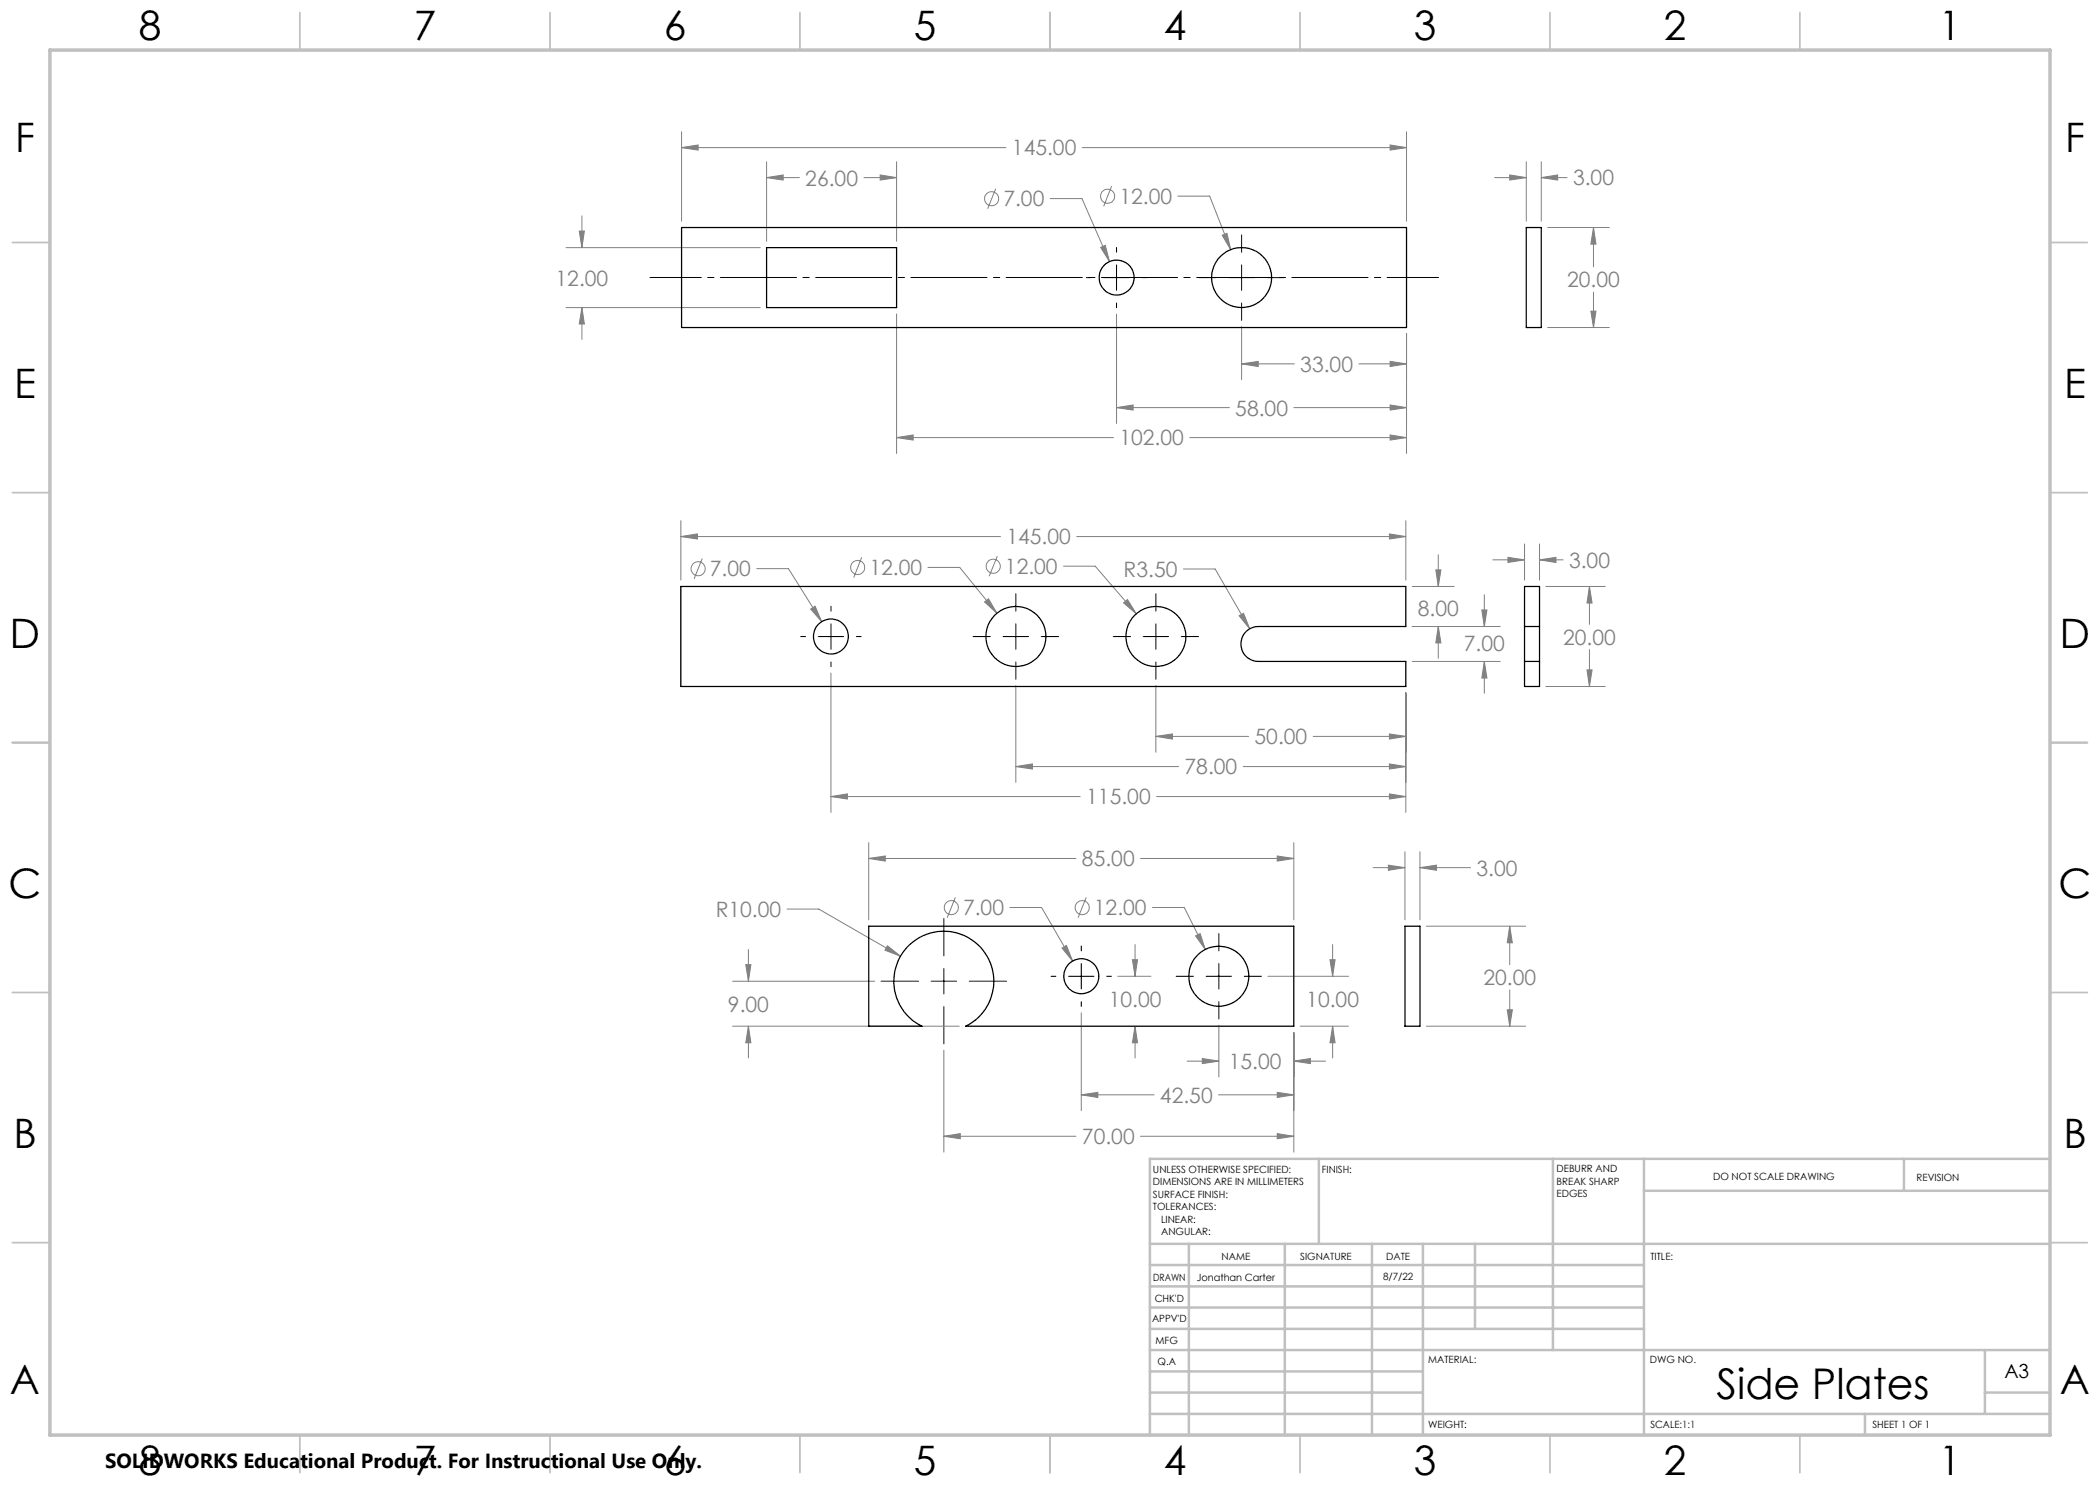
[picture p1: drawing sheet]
<svg xmlns="http://www.w3.org/2000/svg" width="420mm" height="297mm" viewBox="0 0 420 297" stroke-linecap="round" stroke-linejoin="round" font-family="sans-serif">
<g fill="none" stroke="#808080" stroke-width=".2">
<path d="M136.3 29.5l3.3-.5v1zM136.3 26.3v17.9M136.3 29.5h64.9M153.3 35.5l3.3-.5v1zM153.3 32.3v16M153.3 35.5h6.6M172.8 35.5h6.5M176 35l3.3 .5-3.3 .5zM179.3 32.3v16M199.1 37.7l-1.6 4.1M210 39.7h6.4l5.5 12.6M216.4 29.5h64.9"/>
<path d="M222.3 37.2l-1.6 4.1M235.6 39.2h6.3l4.2 10.7M278 29l3.3 .5-3.3 .5zM281.3 26.3v17.9M298.9 35.5h6.4M301.9 35l3.4 .5-3.4 .5zM305.3 32.3v11.9M308.3 35.5l3.2-.5v1zM308.3 35.5h5.1M308.3 32.3v11.9M113.2 49.5h38.8M115.9 46.2h1l-.5 3.3z"/>
<path d="M116.4 43.2v6.3M220.1 49.5l1-.4 .8 3.2zM244.4 47.1l1-.4 .7 3.2zM309.5 45.5h12.4M318.7 45.5l.5 3.3h-1zM318.7 45.5v7.9M318.7 58.4v7.1M113.2 61.5h38.8M116.4 61.5l.5 3.3h-1zM116.4 61.5v6.4M179.3 62.8v27.9M223.3 62.8v21.9"/>
<path d="M248.3 72.8l3.3-.5v1zM248.3 65.3v10.6M248.3 72.8h10.6M271.8 72.8h9.5M278 72.3l3.3 .5-3.3 .5zM281.3 66.8v23.9M309.5 65.5h12.4M318.2 62.2h1l-.5 3.3zM179.3 87.5l3.3-.5v1zM179.3 87.5h43.4M223.3 81.5l3.3-.5v1zM223.3 81.5h22.6"/>
<path d="M237.9 87.5h43.4M258.8 81.5h22.5M278 87l3.3 .5-3.3 .5zM278 81l3.3 .5-3.3 .5zM136.2 107.3l3.3-.5v1zM136.2 104.1v11.9M136.2 107.3h63.9M140.4 111.7l-1.6 4.1M151.3 113.7h6.4l6.6 10.6M172.3 111.5l-1.6 4M185.6 113.5h6.3l7.5 9.2M199.5 111.2l-1.7 4"/>
<path d="M212.7 113.2h6.3l8.3 9.6M215.3 107.3h65.9M236.7 113.8h6.3l6.9 12M277.9 106.8l3.3 .5-3.3 .5zM281.2 104.1v11.9M282.4 117.3h8.4M287.2 114h1l-.5 3.3zM287.7 110.9v6.4M296.9 119v6.3M298.6 112h6.3M301.6 111.5l3.3 .5-3.3 .5zM304.9 108.8v7.2"/>
<path d="M307.9 112l3.3-.5v1zM307.9 108.8v7.2M307.9 112h4.7M309.2 117.3h11.9M317.9 117.3l.5 3.3h-1zM317.9 117.3v7.6M162.1 121.8l.9-.6 1.3 3.1zM166.2 134.6v27.9M196.9 120.4l.8-.6 1.7 2.9zM203.2 137.1v19.4M224.7 120.6l.8-.7 1.8 2.9zM231.2 137.1v13.4"/>
<path d="M247.8 123.2l.9-.5 1.2 3.1zM281.2 138.6v23.9M282.4 125.3h17.6M282.4 132.3h17.6M287.7 125.3l.5 3.3h-1zM287.7 125.3v6.4M296.4 122h1l-.5 3.3zM296.9 132.3l.5 3.3h-1zM296.9 132.3v6.3M309.2 137.3h11.9M317.4 134h1l-.5 3.3zM317.9 129.9v7.4"/>
<path d="M166.2 159.3l3.3-.5v1zM166.2 159.3h49.8M203.2 153.3l3.3-.5v1zM203.2 153.3h32.5M231.2 147.3l3.3-.5v1zM231.2 147.3h18.5M231.3 159.3h49.9M248.6 153.3h32.6M262.6 147.3h18.6M277.9 146.8l3.3 .5-3.3 .5zM277.9 152.8l3.3 .5-3.3 .5zM277.9 158.8l3.3 .5-3.3 .5z"/>
<path d="M173.7 171.7l3.4-.5v1zM173.7 168.5v15.5M173.7 171.7h41.5M191.1 179.5l-1.7 4M217.2 179.5l-1.6 4M228.1 171.7h30.7M255.4 171.2l3.4 .5-3.4 .5zM258.8 168.5v15.5M274.6 173.5h6.4M277.7 173l3.3 .5-3.3 .6zM281 170.4v13.6M284 173.5l3.3-.5v1.1z"/>
<path d="M284 170.4v13.6M284 173.5h10.1M146.5 196.2h28.4M149.2 192.9h1l-.5 3.3zM149.7 189.9v6.3M157.4 181.8h6.4l16.3 9.4M177.5 189.2l2.6 2-3.1-1.2zM202 181.5h6.3l6.2 10.7M212.4 189.6l.9-.5 1.2 3.1zM223.6 195.3h6.6M226.5 191.9h1l-.5 3.4zM227 188.9v6.4"/>
<path d="M230.5 181.5h6.4l4.2 8.4M239.1 187.2l.9-.5 1.1 3.2zM253.6 195.3h16.1M266 191.9h1l-.5 3.4zM266.5 188.9v6.4M285.3 185.2h19.8M301.9 185.2l.6 3.4h-1.1zM301.9 185.2v7.7M301.9 198v7.2M146.5 205.2h45.3M149.7 205.2l.5 3.4h-1zM149.7 205.2v6.4"/>
<path d="M188.8 210v20.4M216.3 219l3.3-.5v1zM216.3 202.6v19.5M216.3 219h14.5M227 205.2l.5 3.4h-1zM227 205.2v6.4M237.4 212.2h6.4M240.5 211.7l3.3 .5-3.3 .5zM243.7 219h15.1M243.8 205.1v10.3M255.4 218.5l3.4 .5-3.4 .5zM258.8 212.2l3.3-.5v1z"/>
<path d="M258.8 206.5v23.9M258.8 212.2h6.3M260 205.2h9.7M266.5 205.2l.5 3.4h-1zM266.5 205.2v6.4M285.3 205.2h19.8M301.4 202h1.1l-.6 3.2zM188.8 227.3l3.3-.6v1zM188.8 227.3h26.4M228.1 227.3h30.7M255.4 226.7l3.4 .6-3.4 .4z"/>
<circle cx="198.3" cy="39.7" r="1.42"/>
<circle cx="221.5" cy="39.2" r="1.41"/>
<circle cx="139.6" cy="113.7" r="1.41"/>
<circle cx="171.5" cy="113.5" r="1.4"/>
<circle cx="198.6" cy="113.2" r="1.41"/>
<circle cx="190.2" cy="181.5" r="1.42"/>
<circle cx="216.4" cy="181.5" r="1.41"/>
</g>
<path d="M130 55.5h157.7" fill="none" stroke="#000" stroke-width=".2" stroke-dasharray="15.2 1.3 1.3 1.3" stroke-dashoffset="5"/>
<g fill="none" stroke="#000" stroke-width=".2">
<path d="M217.3 55.5h.9M220.8 55.5h5M223.3 49.5v.9M223.3 53v5.1M228.4 55.5h1M239.8 55.5h3.4M245.8 55.5h5.1M248.3 47v3.4M248.3 53v5.1M253.4 55.5h3.5M223.3 60.6v1M248.3 60.6v3.5"/>
<path d="M203.2 118.7v3.5M231.2 118.7v3.5M160.1 127.3h1M163.7 127.3h5M166.2 121.2v1M166.2 124.8v5.1M166.2 132.4v.9M171.3 127.3h.9M194.6 127.3h3.5M200.6 127.3h5.1M203.2 124.8v5.1M203.2 132.4v3.5"/>
<path d="M208.2 127.3h3.5M222.6 127.3h3.5M228.6 127.3h5.1M231.2 124.8v5.1M231.2 132.4v3.5M236.3 127.3h3.4M176.2 196.2h7.5M186.2 196.2h5.1M188.8 183.7v7.5M188.8 193.7v5.1M193.9 196.2h7.4M210.2 195.3h1"/>
<path d="M213.7 195.3h5.1M216.3 189.2v1M216.3 192.7v5.1M221.3 195.3h1M235.2 195.3h3.5M241.2 195.3h5.1M243.8 186.7v3.5M243.8 192.7v5.1M248.8 195.3h3.5M188.8 201.3v7.5M216.3 200.3v1M243.8 200.3v3.5"/>
</g>
<g fill="none" stroke="#c0c0c0" stroke-width=".35">
<path d="M60 2.5v7.5M110 2.5v7.5M160 2.5v7.5M210 2.5v7.5M260 2.5v7.5M310 2.5v7.5M360 2.5v7.5M2.5 48.5h7.5M410 48.5h7.5M2.5 98.5h7.5M410 98.5h7.5M2.5 148.5h7.5"/>
<path d="M410 148.5h7.5M2.5 198.5h7.5M410 198.5h7.5M2.5 248.5h7.5M410 248.5h7.5M60 287v7.5M110 287v7.5M160 287v7.5M210 287v7.5M260 287v7.5M310 287v7.5M360 287v7.5"/>
</g>
<g fill="none" stroke="#c0c0c0" stroke-width=".5">
<path d="M263.8 231.8v17M310.6 231.8v38.2M328.8 231.8v55.2M328.8 238.2h81.2M380.8 231.8v6.4M410 231.8h-180v55.2M230 248.8h180M230 257.3h98.8M230 253h98.8M237.8 248.8v38.2M257 248.8v38.2M274.4 248.8v38.2"/>
<path d="M284.6 248.8v38.2M295 248.8v17M230 265.8h98.8M230 261.5h98.8M230 278.5h54.6M230 274.3h54.6M230 270h180M397 278.5h13M397 270v12.8M230 282.8h180M373 282.8v4.2"/>
</g>
<path d="M10 10h400v277h-400z" fill="none" stroke="#c0c0c0" stroke-width=".7"/>
<path d="M278 29l3.3 .5-3.3 .5zM136.3 29.5l3.3-.5v1zM179.3 87.5l3.3-.5v1zM278 87l3.3 .5-3.3 .5zM248.3 72.8l3.3-.5v1zM278 72.3l3.3 .5-3.3 .5zM278 81l3.3 .5-3.3 .5zM223.3 81.5l3.3-.5v1zM153.3 35.5l3.3-.5v1zM176 35l3.3 .5-3.3 .5zM115.9 46.2h1l-.5 3.3zM116.4 61.5l.5 3.3h-1zM244.4 47.1l1.7 2.8-.7-3.2zM220.1 49.5l1.8 2.8-.8-3.2zM301.9 35l3.4 .5-3.4 .5zM308.3 35.5l3.2-.5v1zM318.2 62.2h1l-.5 3.3zM318.7 45.5l.5 3.3h-1zM136.2 107.3l3.3-.5v1zM277.9 106.8l3.3 .5-3.3 .5zM231.2 147.3l3.3-.5v1zM277.9 146.8l3.3 .5-3.3 .5zM203.2 153.3l3.3-.5v1zM277.9 152.8l3.3 .5-3.3 .5zM166.2 159.3l3.3-.5v1zM277.9 158.8l3.3 .5-3.3 .5zM287.7 125.3l.5 3.3h-1zM287.2 114h1l-.5 3.3zM296.4 122h1l-.5 3.3zM296.9 132.3l.5 3.3h-1zM247.8 123.2l2.1 2.6-1.2-3.1zM224.7 120.6l2.6 2.2-1.8-2.9zM196.9 120.4l2.5 2.3-1.7-2.9zM162.1 121.8l2.2 2.5-1.3-3.1zM317.4 134h1l-.5 3.3zM317.9 117.3l.5 3.3h-1zM301.6 111.5l3.3 .5-3.3 .5zM307.9 112l3.3-.5v1zM173.7 171.7l3.4-.5v1zM255.4 171.2l3.4 .5-3.4 .5zM216.3 219l3.3-.5v1zM255.4 218.5l3.4 .5-3.4 .5zM240.5 211.7l3.3 .5-3.3 .5zM258.8 212.2l3.3-.5v1zM177.5 189.2l-.5 .8 3.1 1.2zM149.2 192.9h1l-.5 3.3zM149.7 205.2l.5 3.4h-1zM266 191.9h1l-.5 3.4zM266.5 205.2l.5 3.4h-1zM226.5 191.9h1l-.5 3.4zM227 205.2l.5 3.4h-1zM239.1 187.2l2 2.7-1.1-3.2zM212.4 189.6l2.1 2.6-1.2-3.1zM188.8 227.3l3.3-.6v1zM255.4 226.7l3.4 .6-3.4 .4zM277.7 173l3.3 .5-3.3 .6zM284 173.5l3.3-.5v1.1zM301.4 202h1.1l-.6 3.2zM301.9 185.2l.6 3.4h-1.1z" fill="#808080"/>
<g fill="none" stroke="#000" stroke-width=".25">
<path d="M136.3 45.5h145v20h-145zM153.3 49.5h26v12h-26zM305.3 45.5h3v20h-3zM136.2 117.3h145v8h-29.5a3.5 3.5 0 0 0-3.5 3.5 3.5 3.5 0 0 0 3.5 3.5h29.5v5h-145zM304.9 125.3v7M304.9 132.3v5h3v-5M304.9 125.3v-8h3v8M304.9 125.3h3M304.9 132.3h3M307.9 125.3v7M173.7 185.2h85.1v20h-65.7a10 10 0 0 0 3.5-15.2 10 10 0 0 0-15.7 0 10 10 0 0 0 3.5 15.2h-10.7zM281 185.2h3v20h-3z"/>
<circle cx="223.3" cy="55.5" r="3.5"/>
<circle cx="248.3" cy="55.5" r="6"/>
<circle cx="166.2" cy="127.3" r="3.5"/>
<circle cx="203.2" cy="127.3" r="6"/>
<circle cx="231.2" cy="127.3" r="6"/>
<circle cx="216.3" cy="195.3" r="3.5"/>
<circle cx="243.8" cy="195.2" r="6"/>
</g>
<text font-size="8.5" x="343.3" y="279.7">Side Plates</text>
<g font-size="8.1">
<text x="27.8" y="8">8</text>
<text x="82.8" y="8">7</text>
<text x="132.8" y="8">6</text>
<text x="182.8" y="8">5</text>
<text x="232.8" y="8">4</text>
<text x="282.8" y="8">3</text>
<text x="332.8" y="8">2</text>
<text x="387.8" y="8">1</text>
<text x="3" y="30.4">F</text>
<text x="413" y="30.4">F</text>
<text x="2.8" y="79.6">E</text>
<text x="412.8" y="79.6">E</text>
<text x="2" y="129.6">D</text>
<text x="412" y="129.6">D</text>
<text x="1.7" y="179.6">C</text>
<text x="411.7" y="179.6">C</text>
<text x="2.7" y="229.6">B</text>
<text x="412.7" y="229.6">B</text>
<text x="2" y="278.9">A</text>
<text x="412" y="278.9">A</text>
<text x="27.8" y="295">8</text>
<text x="82.8" y="295">7</text>
<text x="132.8" y="295">6</text>
<text x="182.8" y="295">5</text>
<text x="232.8" y="295">4</text>
<text x="282.8" y="295">3</text>
<text x="332.8" y="295">2</text>
<text x="387.8" y="295">1</text>
</g>
<g font-size="4.2" fill="#808080">
<text x="202.4" y="31.1">145.00</text>
<text x="161.1" y="37.1">26.00</text>
<text x="200.7" y="41.3">7.00</text>
<text x="223.9" y="40.8">12.00</text>
<text x="314.6" y="37.1">3.00</text>
<text x="111.1" y="57.1">12.00</text>
<text x="313.4" y="57.5">20.00</text>
<text x="260.1" y="74.4">33.00</text>
<text x="247.1" y="83.1">58.00</text>
<text x="223.9" y="89.1">102.00</text>
<text x="201.3" y="108.9">145.00</text>
<text x="313.8" y="113.6">3.00</text>
<text x="142" y="115.3">7.00</text>
<text x="173.9" y="115">12.00</text>
<text x="201" y="114.8">12.00</text>
<text x="224.7" y="115.4">R3.50</text>
<text x="283.6" y="123.3">8.00</text>
<text x="292.8" y="130.2">7.00</text>
<text x="312.6" y="129">20.00</text>
<text x="250.9" y="148.9">50.00</text>
<text x="236.9" y="154.9">78.00</text>
<text x="217.2" y="160.9">115.00</text>
<text x="216.4" y="173.3">85.00</text>
<text x="295.3" y="175.1">3.00</text>
<text x="143.1" y="183.4">R10.00</text>
<text x="192.6" y="183.1">7.00</text>
<text x="218.8" y="183.1">12.00</text>
<text x="296.7" y="197">20.00</text>
<text x="145.6" y="202.4">9.00</text>
<text x="221.8" y="201.4">10.00</text>
<text x="261.3" y="201.4">10.00</text>
<text x="245.7" y="213.8">15.00</text>
<text x="232" y="220.6">42.50</text>
<text x="216.4" y="228.8">70.00</text>
</g>
<text font-size="4.1" x="21" y="293.7">SOLIDWORKS Educational Product. For Instructional Use Only.</text>
<text font-size="3.9" x="400.9" y="275.5">A3</text>
<g font-size="2">
<text x="230.6" y="234.6">UNLESS OTHERWISE SPECIFIED:</text>
<text x="230.6" y="237.1">DIMENSIONS ARE IN MILLIMETERS</text>
<text x="230.6" y="239.6">SURFACE FINISH:</text>
<text x="264.4" y="234.6">FINISH:</text>
<text x="311.3" y="234.5">DEBURR AND</text>
<text x="311.3" y="237">BREAK SHARP</text>
<text x="311.3" y="239.5">EDGES</text>
<text x="342.6" y="236">DO NOT SCALE DRAWING</text>
<text x="383.3" y="236.2">REVISION</text>
<text x="230.6" y="242.1">TOLERANCES:</text>
<text x="232.2" y="244.6">LINEAR:</text>
<text x="232.2" y="247.1">ANGULAR:</text>
<text x="244.3" y="252">NAME</text>
<text x="260" y="251.9">SIGNATURE</text>
<text x="277.2" y="251.9">DATE</text>
<text x="330.1" y="251.9">TITLE:</text>
<text x="230.6" y="256.1">DRAWN</text>
<text x="239.3" y="256.1">Jonathan Carter</text>
<text x="276.6" y="255.9">8/7/22</text>
<text x="230.9" y="260.3">CHK'D</text>
<text x="230.4" y="264.4">APPV'D</text>
<text x="231.1" y="268.8">MFG</text>
<text x="231.5" y="273">Q.A</text>
<text x="285.6" y="272.5">MATERIAL:</text>
<text x="330" y="272.5">DWG NO.</text>
<text x="285.6" y="285.5">WEIGHT:</text>
<text x="330.1" y="285.6">SCALE:1:1</text>
<text x="374.5" y="285.6">SHEET 1 OF 1</text>
</g>
</svg>
